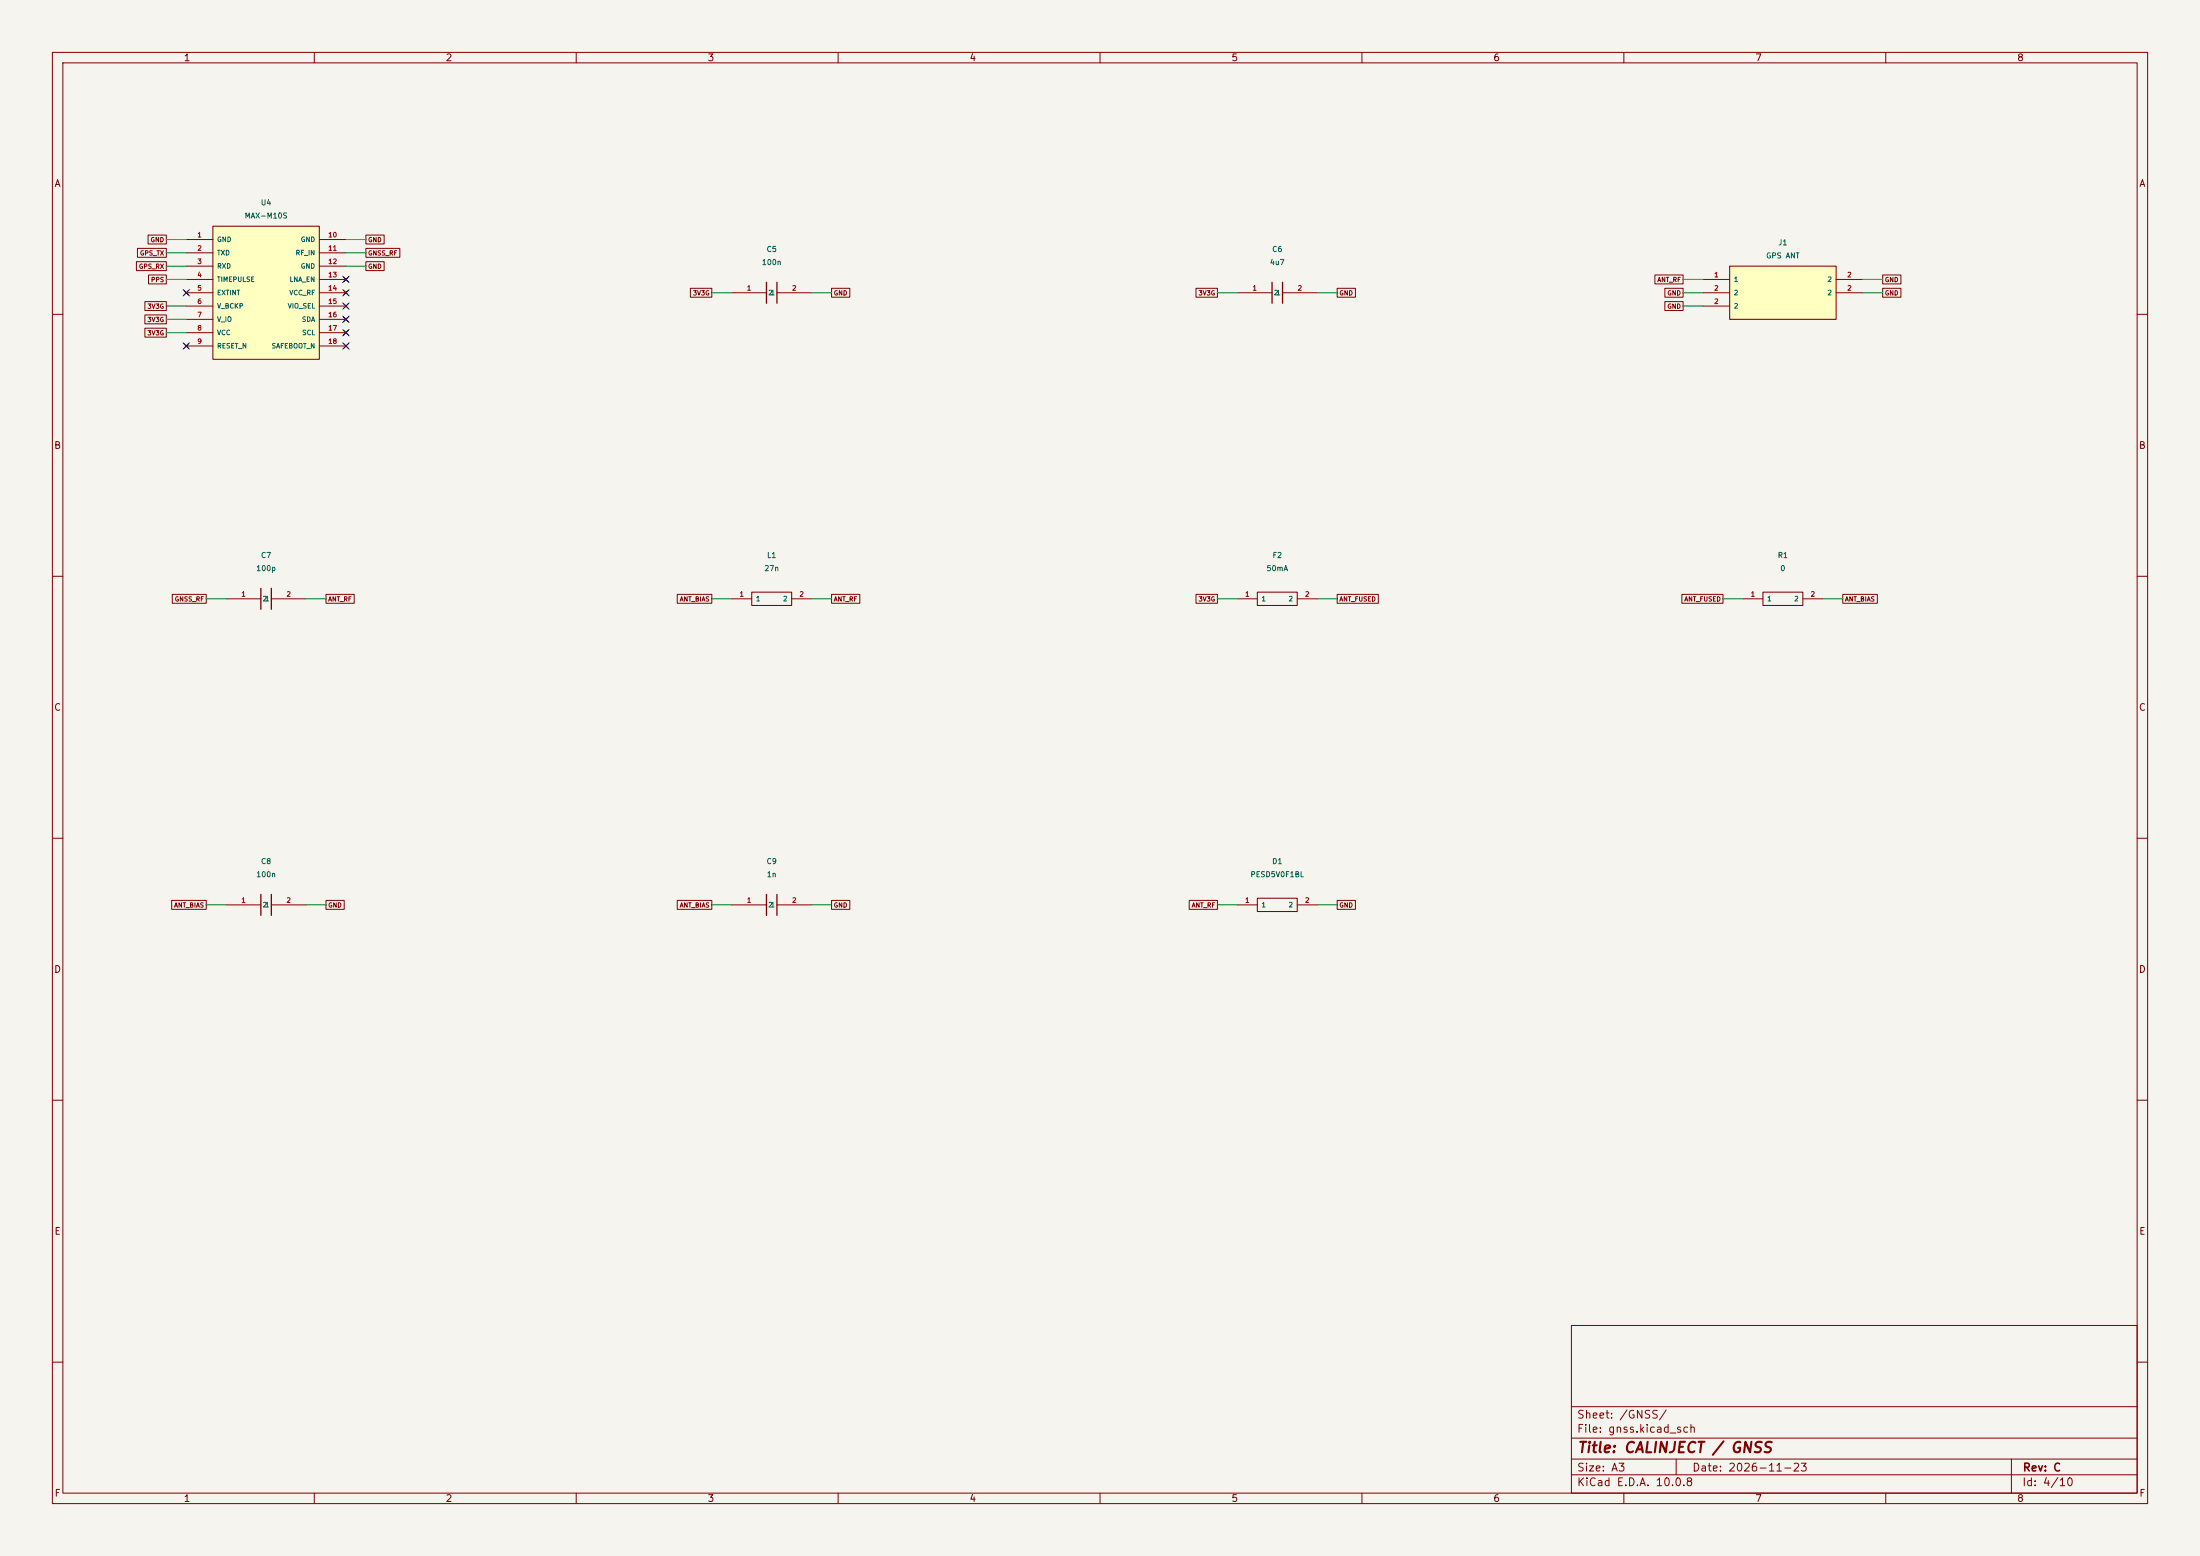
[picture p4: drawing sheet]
(kicad_sch (version 20250114) (generator "eeschema") (paper "A3") (title_block (title "CALINJECT / GNSS") (date "2026-11-23") (rev "C"))
(lib_symbols (symbol "Calinject:U4" (pin_names (offset 0.7)) (in_bom yes) (on_board yes)
(property "Reference" "U" (at 0 15.239999999999998 0) (effects (font (size 1.0 1.0))))
(property "Value" "MAX-M10S" (at 0 17.78 0) (effects (font (size 1.0 1.0))))
(symbol "U4_0_1" (rectangle (start -10.16 -12.7) (end 10.16 12.7) (stroke (width 0.2) (type default)) (fill (type background))))
(symbol "U4_1_1"
(pin power_in line (at -15.24 10.16 0) (length 5.08) (name "GND" (effects (font (size .9 .9)))) (number "1" (effects (font (size .9 .9)))))
(pin output line (at -15.24 7.62 0) (length 5.08) (name "TXD" (effects (font (size .9 .9)))) (number "2" (effects (font (size .9 .9)))))
(pin input line (at -15.24 5.08 0) (length 5.08) (name "RXD" (effects (font (size .9 .9)))) (number "3" (effects (font (size .9 .9)))))
(pin output line (at -15.24 2.54 0) (length 5.08) (name "TIMEPULSE" (effects (font (size .9 .9)))) (number "4" (effects (font (size .9 .9)))))
(pin no_connect line (at -15.24 0.0 0) (length 5.08) (name "EXTINT" (effects (font (size .9 .9)))) (number "5" (effects (font (size .9 .9)))))
(pin power_in line (at -15.24 -2.539999999999999 0) (length 5.08) (name "V_BCKP" (effects (font (size .9 .9)))) (number "6" (effects (font (size .9 .9)))))
(pin power_in line (at -15.24 -5.08 0) (length 5.08) (name "V_IO" (effects (font (size .9 .9)))) (number "7" (effects (font (size .9 .9)))))
(pin power_in line (at -15.24 -7.620000000000001 0) (length 5.08) (name "VCC" (effects (font (size .9 .9)))) (number "8" (effects (font (size .9 .9)))))
(pin no_connect line (at -15.24 -10.16 0) (length 5.08) (name "RESET_N" (effects (font (size .9 .9)))) (number "9" (effects (font (size .9 .9)))))
(pin power_in line (at 15.24 10.16 180) (length 5.08) (name "GND" (effects (font (size .9 .9)))) (number "10" (effects (font (size .9 .9)))))
(pin passive line (at 15.24 7.62 180) (length 5.08) (name "RF_IN" (effects (font (size .9 .9)))) (number "11" (effects (font (size .9 .9)))))
(pin power_in line (at 15.24 5.08 180) (length 5.08) (name "GND" (effects (font (size .9 .9)))) (number "12" (effects (font (size .9 .9)))))
(pin no_connect line (at 15.24 2.54 180) (length 5.08) (name "LNA_EN" (effects (font (size .9 .9)))) (number "13" (effects (font (size .9 .9)))))
(pin no_connect line (at 15.24 0.0 180) (length 5.08) (name "VCC_RF" (effects (font (size .9 .9)))) (number "14" (effects (font (size .9 .9)))))
(pin no_connect line (at 15.24 -2.539999999999999 180) (length 5.08) (name "VIO_SEL" (effects (font (size .9 .9)))) (number "15" (effects (font (size .9 .9)))))
(pin no_connect line (at 15.24 -5.08 180) (length 5.08) (name "SDA" (effects (font (size .9 .9)))) (number "16" (effects (font (size .9 .9)))))
(pin no_connect line (at 15.24 -7.620000000000001 180) (length 5.08) (name "SCL" (effects (font (size .9 .9)))) (number "17" (effects (font (size .9 .9)))))
(pin no_connect line (at 15.24 -10.16 180) (length 5.08) (name "SAFEBOOT_N" (effects (font (size .9 .9)))) (number "18" (effects (font (size .9 .9)))))))
(symbol "Calinject:C5" (pin_names (offset 0.7)) (in_bom yes) (on_board yes)
(property "Reference" "C" (at 0 6.35 0) (effects (font (size 1.0 1.0))))
(property "Value" "100n" (at 0 8.89 0) (effects (font (size 1.0 1.0))))
(symbol "C5_0_1" (polyline (pts (xy -1 -2) (xy -1 2)) (stroke (width 0.25) (type default)) (fill (type none))) (polyline (pts (xy 1 -2) (xy 1 2)) (stroke (width 0.25) (type default)) (fill (type none))))
(symbol "C5_1_1"
(pin passive line (at -7.62 0 0) (length 6.62) (name "1" (effects (font (size .9 .9)))) (number "1" (effects (font (size .9 .9)))))
(pin passive line (at 7.62 0 180) (length 6.62) (name "2" (effects (font (size .9 .9)))) (number "2" (effects (font (size .9 .9)))))))
(symbol "Calinject:C6" (pin_names (offset 0.7)) (in_bom yes) (on_board yes)
(property "Reference" "C" (at 0 6.35 0) (effects (font (size 1.0 1.0))))
(property "Value" "4u7" (at 0 8.89 0) (effects (font (size 1.0 1.0))))
(symbol "C6_0_1" (polyline (pts (xy -1 -2) (xy -1 2)) (stroke (width 0.25) (type default)) (fill (type none))) (polyline (pts (xy 1 -2) (xy 1 2)) (stroke (width 0.25) (type default)) (fill (type none))))
(symbol "C6_1_1"
(pin passive line (at -7.62 0 0) (length 6.62) (name "1" (effects (font (size .9 .9)))) (number "1" (effects (font (size .9 .9)))))
(pin passive line (at 7.62 0 180) (length 6.62) (name "2" (effects (font (size .9 .9)))) (number "2" (effects (font (size .9 .9)))))))
(symbol "Calinject:J1" (pin_names (offset 0.7)) (in_bom yes) (on_board yes)
(property "Reference" "J" (at 0 7.62 0) (effects (font (size 1.0 1.0))))
(property "Value" "GPS ANT" (at 0 10.16 0) (effects (font (size 1.0 1.0))))
(symbol "J1_0_1" (rectangle (start -10.16 -5.08) (end 10.16 5.08) (stroke (width 0.2) (type default)) (fill (type background))))
(symbol "J1_1_1"
(pin passive line (at -15.24 2.54 0) (length 5.08) (name "1" (effects (font (size .9 .9)))) (number "1" (effects (font (size .9 .9)))))
(pin passive line (at -15.24 0.0 0) (length 5.08) (name "2" (effects (font (size .9 .9)))) (number "2" (effects (font (size .9 .9)))))
(pin passive line (at -15.24 -2.54 0) (length 5.08) (name "2" (effects (font (size .9 .9)))) (number "2" (effects (font (size .9 .9)))))
(pin passive line (at 15.24 2.54 180) (length 5.08) (name "2" (effects (font (size .9 .9)))) (number "2" (effects (font (size .9 .9)))))
(pin passive line (at 15.24 0.0 180) (length 5.08) (name "2" (effects (font (size .9 .9)))) (number "2" (effects (font (size .9 .9)))))))
(symbol "Calinject:C7" (pin_names (offset 0.7)) (in_bom yes) (on_board yes)
(property "Reference" "C" (at 0 6.35 0) (effects (font (size 1.0 1.0))))
(property "Value" "100p" (at 0 8.89 0) (effects (font (size 1.0 1.0))))
(symbol "C7_0_1" (polyline (pts (xy -1 -2) (xy -1 2)) (stroke (width 0.25) (type default)) (fill (type none))) (polyline (pts (xy 1 -2) (xy 1 2)) (stroke (width 0.25) (type default)) (fill (type none))))
(symbol "C7_1_1"
(pin passive line (at -7.62 0 0) (length 6.62) (name "1" (effects (font (size .9 .9)))) (number "1" (effects (font (size .9 .9)))))
(pin passive line (at 7.62 0 180) (length 6.62) (name "2" (effects (font (size .9 .9)))) (number "2" (effects (font (size .9 .9)))))))
(symbol "Calinject:L1" (pin_names (offset 0.7)) (in_bom yes) (on_board yes)
(property "Reference" "L" (at 0 6.35 0) (effects (font (size 1.0 1.0))))
(property "Value" "27n" (at 0 8.89 0) (effects (font (size 1.0 1.0))))
(symbol "L1_0_1" (rectangle (start -3.81 -1.27) (end 3.81 1.27) (stroke (width 0.2) (type default)) (fill (type none))))
(symbol "L1_1_1"
(pin passive line (at -7.62 0 0) (length 3.81) (name "1" (effects (font (size .9 .9)))) (number "1" (effects (font (size .9 .9)))))
(pin passive line (at 7.62 0 180) (length 3.81) (name "2" (effects (font (size .9 .9)))) (number "2" (effects (font (size .9 .9)))))))
(symbol "Calinject:F2" (pin_names (offset 0.7)) (in_bom yes) (on_board yes)
(property "Reference" "F" (at 0 6.35 0) (effects (font (size 1.0 1.0))))
(property "Value" "50mA" (at 0 8.89 0) (effects (font (size 1.0 1.0))))
(symbol "F2_0_1" (rectangle (start -3.81 -1.27) (end 3.81 1.27) (stroke (width 0.2) (type default)) (fill (type none))))
(symbol "F2_1_1"
(pin passive line (at -7.62 0 0) (length 3.81) (name "1" (effects (font (size .9 .9)))) (number "1" (effects (font (size .9 .9)))))
(pin passive line (at 7.62 0 180) (length 3.81) (name "2" (effects (font (size .9 .9)))) (number "2" (effects (font (size .9 .9)))))))
(symbol "Calinject:R1" (pin_names (offset 0.7)) (in_bom yes) (on_board yes)
(property "Reference" "R" (at 0 6.35 0) (effects (font (size 1.0 1.0))))
(property "Value" "0" (at 0 8.89 0) (effects (font (size 1.0 1.0))))
(symbol "R1_0_1" (rectangle (start -3.81 -1.27) (end 3.81 1.27) (stroke (width 0.2) (type default)) (fill (type none))))
(symbol "R1_1_1"
(pin passive line (at -7.62 0 0) (length 3.81) (name "1" (effects (font (size .9 .9)))) (number "1" (effects (font (size .9 .9)))))
(pin passive line (at 7.62 0 180) (length 3.81) (name "2" (effects (font (size .9 .9)))) (number "2" (effects (font (size .9 .9)))))))
(symbol "Calinject:C8" (pin_names (offset 0.7)) (in_bom yes) (on_board yes)
(property "Reference" "C" (at 0 6.35 0) (effects (font (size 1.0 1.0))))
(property "Value" "100n" (at 0 8.89 0) (effects (font (size 1.0 1.0))))
(symbol "C8_0_1" (polyline (pts (xy -1 -2) (xy -1 2)) (stroke (width 0.25) (type default)) (fill (type none))) (polyline (pts (xy 1 -2) (xy 1 2)) (stroke (width 0.25) (type default)) (fill (type none))))
(symbol "C8_1_1"
(pin passive line (at -7.62 0 0) (length 6.62) (name "1" (effects (font (size .9 .9)))) (number "1" (effects (font (size .9 .9)))))
(pin passive line (at 7.62 0 180) (length 6.62) (name "2" (effects (font (size .9 .9)))) (number "2" (effects (font (size .9 .9)))))))
(symbol "Calinject:C9" (pin_names (offset 0.7)) (in_bom yes) (on_board yes)
(property "Reference" "C" (at 0 6.35 0) (effects (font (size 1.0 1.0))))
(property "Value" "1n" (at 0 8.89 0) (effects (font (size 1.0 1.0))))
(symbol "C9_0_1" (polyline (pts (xy -1 -2) (xy -1 2)) (stroke (width 0.25) (type default)) (fill (type none))) (polyline (pts (xy 1 -2) (xy 1 2)) (stroke (width 0.25) (type default)) (fill (type none))))
(symbol "C9_1_1"
(pin passive line (at -7.62 0 0) (length 6.62) (name "1" (effects (font (size .9 .9)))) (number "1" (effects (font (size .9 .9)))))
(pin passive line (at 7.62 0 180) (length 6.62) (name "2" (effects (font (size .9 .9)))) (number "2" (effects (font (size .9 .9)))))))
(symbol "Calinject:D1" (pin_names (offset 0.7)) (in_bom yes) (on_board yes)
(property "Reference" "D" (at 0 6.35 0) (effects (font (size 1.0 1.0))))
(property "Value" "PESD5V0F1BL" (at 0 8.89 0) (effects (font (size 1.0 1.0))))
(symbol "D1_0_1" (rectangle (start -3.81 -1.27) (end 3.81 1.27) (stroke (width 0.2) (type default)) (fill (type none))))
(symbol "D1_1_1"
(pin passive line (at -7.62 0 0) (length 3.81) (name "1" (effects (font (size .9 .9)))) (number "1" (effects (font (size .9 .9)))))
(pin passive line (at 7.62 0 180) (length 3.81) (name "2" (effects (font (size .9 .9)))) (number "2" (effects (font (size .9 .9))))))))
(symbol (lib_id "Calinject:U4") (at 50.8 55.88 0) (unit 1) (in_bom yes) (on_board yes) (dnp no)
(property "Reference" "U4" (at 50.8 38.68000000000001 0) (effects (font (size 1 1))))
(property "Value" "MAX-M10S" (at 50.8 41.18000000000001 0) (effects (font (size 1 1))))
(property "Footprint" "Calinject:MAX_M10S_U4" (at 50.8 70.58 0) (effects (font (size 1 1)) (hide yes)))
(pin "1")
(pin "2")
(pin "3")
(pin "4")
(pin "5")
(pin "6")
(pin "7")
(pin "8")
(pin "9")
(pin "10")
(pin "11")
(pin "12")
(pin "13")
(pin "14")
(pin "15")
(pin "16")
(pin "17")
(pin "18"))
(wire (pts (xy 35.559999999999995 45.72) (xy 31.749999999999996 45.72)) (stroke (width 0) (type default)))
(global_label "GND" (shape passive) (at 31.749999999999996 45.72 0) (effects (font (size .85 .85)) (justify right)))
(wire (pts (xy 35.559999999999995 48.260000000000005) (xy 31.749999999999996 48.260000000000005)) (stroke (width 0) (type default)))
(global_label "GPS_TX" (shape passive) (at 31.749999999999996 48.260000000000005 0) (effects (font (size .85 .85)) (justify right)))
(wire (pts (xy 35.559999999999995 50.800000000000004) (xy 31.749999999999996 50.800000000000004)) (stroke (width 0) (type default)))
(global_label "GPS_RX" (shape passive) (at 31.749999999999996 50.800000000000004 0) (effects (font (size .85 .85)) (justify right)))
(wire (pts (xy 35.559999999999995 53.34) (xy 31.749999999999996 53.34)) (stroke (width 0) (type default)))
(global_label "PPS" (shape passive) (at 31.749999999999996 53.34 0) (effects (font (size .85 .85)) (justify right)))
(no_connect (at 35.559999999999995 55.88))
(wire (pts (xy 35.559999999999995 58.42) (xy 31.749999999999996 58.42)) (stroke (width 0) (type default)))
(global_label "3V3G" (shape passive) (at 31.749999999999996 58.42 0) (effects (font (size .85 .85)) (justify right)))
(wire (pts (xy 35.559999999999995 60.96) (xy 31.749999999999996 60.96)) (stroke (width 0) (type default)))
(global_label "3V3G" (shape passive) (at 31.749999999999996 60.96 0) (effects (font (size .85 .85)) (justify right)))
(wire (pts (xy 35.559999999999995 63.5) (xy 31.749999999999996 63.5)) (stroke (width 0) (type default)))
(global_label "3V3G" (shape passive) (at 31.749999999999996 63.5 0) (effects (font (size .85 .85)) (justify right)))
(no_connect (at 35.559999999999995 66.04))
(wire (pts (xy 66.03999999999999 45.72) (xy 69.85 45.72)) (stroke (width 0) (type default)))
(global_label "GND" (shape passive) (at 69.85 45.72 180) (effects (font (size .85 .85)) (justify left)))
(wire (pts (xy 66.03999999999999 48.260000000000005) (xy 69.85 48.260000000000005)) (stroke (width 0) (type default)))
(global_label "GNSS_RF" (shape passive) (at 69.85 48.260000000000005 180) (effects (font (size .85 .85)) (justify left)))
(wire (pts (xy 66.03999999999999 50.800000000000004) (xy 69.85 50.800000000000004)) (stroke (width 0) (type default)))
(global_label "GND" (shape passive) (at 69.85 50.800000000000004 180) (effects (font (size .85 .85)) (justify left)))
(no_connect (at 66.03999999999999 53.34))
(no_connect (at 66.03999999999999 55.88))
(no_connect (at 66.03999999999999 58.42))
(no_connect (at 66.03999999999999 60.96))
(no_connect (at 66.03999999999999 63.5))
(no_connect (at 66.03999999999999 66.04))
(symbol (lib_id "Calinject:C5") (at 147.32 55.88 0) (unit 1) (in_bom yes) (on_board yes) (dnp no)
(property "Reference" "C5" (at 147.32 47.57 0) (effects (font (size 1 1))))
(property "Value" "100n" (at 147.32 50.07 0) (effects (font (size 1 1))))
(property "Footprint" "Calinject:C_0603_C5" (at 147.32 61.690000000000005 0) (effects (font (size 1 1)) (hide yes)))
(pin "1")
(pin "2"))
(wire (pts (xy 139.7 55.88) (xy 135.89 55.88)) (stroke (width 0) (type default)))
(global_label "3V3G" (shape passive) (at 135.89 55.88 0) (effects (font (size .85 .85)) (justify right)))
(wire (pts (xy 154.94 55.88) (xy 158.75 55.88)) (stroke (width 0) (type default)))
(global_label "GND" (shape passive) (at 158.75 55.88 180) (effects (font (size .85 .85)) (justify left)))
(symbol (lib_id "Calinject:C6") (at 243.83999999999997 55.88 0) (unit 1) (in_bom yes) (on_board yes) (dnp no)
(property "Reference" "C6" (at 243.83999999999997 47.57 0) (effects (font (size 1 1))))
(property "Value" "4u7" (at 243.83999999999997 50.07 0) (effects (font (size 1 1))))
(property "Footprint" "Calinject:C_0603_C6" (at 243.83999999999997 61.690000000000005 0) (effects (font (size 1 1)) (hide yes)))
(pin "1")
(pin "2"))
(wire (pts (xy 236.21999999999997 55.88) (xy 232.40999999999997 55.88)) (stroke (width 0) (type default)))
(global_label "3V3G" (shape passive) (at 232.40999999999997 55.88 0) (effects (font (size .85 .85)) (justify right)))
(wire (pts (xy 251.45999999999998 55.88) (xy 255.26999999999998 55.88)) (stroke (width 0) (type default)))
(global_label "GND" (shape passive) (at 255.26999999999998 55.88 180) (effects (font (size .85 .85)) (justify left)))
(symbol (lib_id "Calinject:J1") (at 340.36 55.88 0) (unit 1) (in_bom yes) (on_board yes) (dnp no)
(property "Reference" "J1" (at 340.36 46.300000000000004 0) (effects (font (size 1 1))))
(property "Value" "GPS ANT" (at 340.36 48.800000000000004 0) (effects (font (size 1 1))))
(property "Footprint" "Calinject:SMA_KWE_RA_J1" (at 340.36 62.96 0) (effects (font (size 1 1)) (hide yes)))
(pin "1")
(pin "2")
(pin "2")
(pin "2")
(pin "2"))
(wire (pts (xy 325.12 53.34) (xy 321.31 53.34)) (stroke (width 0) (type default)))
(global_label "ANT_RF" (shape passive) (at 321.31 53.34 0) (effects (font (size .85 .85)) (justify right)))
(wire (pts (xy 325.12 55.88) (xy 321.31 55.88)) (stroke (width 0) (type default)))
(global_label "GND" (shape passive) (at 321.31 55.88 0) (effects (font (size .85 .85)) (justify right)))
(wire (pts (xy 325.12 58.42) (xy 321.31 58.42)) (stroke (width 0) (type default)))
(global_label "GND" (shape passive) (at 321.31 58.42 0) (effects (font (size .85 .85)) (justify right)))
(wire (pts (xy 355.6 53.34) (xy 359.41 53.34)) (stroke (width 0) (type default)))
(global_label "GND" (shape passive) (at 359.41 53.34 180) (effects (font (size .85 .85)) (justify left)))
(wire (pts (xy 355.6 55.88) (xy 359.41 55.88)) (stroke (width 0) (type default)))
(global_label "GND" (shape passive) (at 359.41 55.88 180) (effects (font (size .85 .85)) (justify left)))
(symbol (lib_id "Calinject:C7") (at 50.8 114.30000000000001 0) (unit 1) (in_bom yes) (on_board yes) (dnp no)
(property "Reference" "C7" (at 50.8 105.99000000000001 0) (effects (font (size 1 1))))
(property "Value" "100p" (at 50.8 108.49000000000001 0) (effects (font (size 1 1))))
(property "Footprint" "Calinject:C_0402_C7" (at 50.8 120.11000000000001 0) (effects (font (size 1 1)) (hide yes)))
(pin "1")
(pin "2"))
(wire (pts (xy 43.18 114.30000000000001) (xy 39.37 114.30000000000001)) (stroke (width 0) (type default)))
(global_label "GNSS_RF" (shape passive) (at 39.37 114.30000000000001 0) (effects (font (size .85 .85)) (justify right)))
(wire (pts (xy 58.419999999999995 114.30000000000001) (xy 62.23 114.30000000000001)) (stroke (width 0) (type default)))
(global_label "ANT_RF" (shape passive) (at 62.23 114.30000000000001 180) (effects (font (size .85 .85)) (justify left)))
(symbol (lib_id "Calinject:L1") (at 147.32 114.30000000000001 0) (unit 1) (in_bom yes) (on_board yes) (dnp no)
(property "Reference" "L1" (at 147.32 105.99000000000001 0) (effects (font (size 1 1))))
(property "Value" "27n" (at 147.32 108.49000000000001 0) (effects (font (size 1 1))))
(property "Footprint" "Calinject:L_0402_L1" (at 147.32 120.11000000000001 0) (effects (font (size 1 1)) (hide yes)))
(pin "1")
(pin "2"))
(wire (pts (xy 139.7 114.30000000000001) (xy 135.89 114.30000000000001)) (stroke (width 0) (type default)))
(global_label "ANT_BIAS" (shape passive) (at 135.89 114.30000000000001 0) (effects (font (size .85 .85)) (justify right)))
(wire (pts (xy 154.94 114.30000000000001) (xy 158.75 114.30000000000001)) (stroke (width 0) (type default)))
(global_label "ANT_RF" (shape passive) (at 158.75 114.30000000000001 180) (effects (font (size .85 .85)) (justify left)))
(symbol (lib_id "Calinject:F2") (at 243.83999999999997 114.30000000000001 0) (unit 1) (in_bom yes) (on_board yes) (dnp no)
(property "Reference" "F2" (at 243.83999999999997 105.99000000000001 0) (effects (font (size 1 1))))
(property "Value" "50mA" (at 243.83999999999997 108.49000000000001 0) (effects (font (size 1 1))))
(property "Footprint" "Calinject:F_1206_F2" (at 243.83999999999997 120.11000000000001 0) (effects (font (size 1 1)) (hide yes)))
(pin "1")
(pin "2"))
(wire (pts (xy 236.21999999999997 114.30000000000001) (xy 232.40999999999997 114.30000000000001)) (stroke (width 0) (type default)))
(global_label "3V3G" (shape passive) (at 232.40999999999997 114.30000000000001 0) (effects (font (size .85 .85)) (justify right)))
(wire (pts (xy 251.45999999999998 114.30000000000001) (xy 255.26999999999998 114.30000000000001)) (stroke (width 0) (type default)))
(global_label "ANT_FUSED" (shape passive) (at 255.26999999999998 114.30000000000001 180) (effects (font (size .85 .85)) (justify left)))
(symbol (lib_id "Calinject:R1") (at 340.36 114.30000000000001 0) (unit 1) (in_bom yes) (on_board yes) (dnp no)
(property "Reference" "R1" (at 340.36 105.99000000000001 0) (effects (font (size 1 1))))
(property "Value" "0" (at 340.36 108.49000000000001 0) (effects (font (size 1 1))))
(property "Footprint" "Calinject:R_0603_R1" (at 340.36 120.11000000000001 0) (effects (font (size 1 1)) (hide yes)))
(pin "1")
(pin "2"))
(wire (pts (xy 332.74 114.30000000000001) (xy 328.93 114.30000000000001)) (stroke (width 0) (type default)))
(global_label "ANT_FUSED" (shape passive) (at 328.93 114.30000000000001 0) (effects (font (size .85 .85)) (justify right)))
(wire (pts (xy 347.98 114.30000000000001) (xy 351.79 114.30000000000001)) (stroke (width 0) (type default)))
(global_label "ANT_BIAS" (shape passive) (at 351.79 114.30000000000001 180) (effects (font (size .85 .85)) (justify left)))
(symbol (lib_id "Calinject:C8") (at 50.8 172.72 0) (unit 1) (in_bom yes) (on_board yes) (dnp no)
(property "Reference" "C8" (at 50.8 164.41 0) (effects (font (size 1 1))))
(property "Value" "100n" (at 50.8 166.91 0) (effects (font (size 1 1))))
(property "Footprint" "Calinject:C_0603_C8" (at 50.8 178.53 0) (effects (font (size 1 1)) (hide yes)))
(pin "1")
(pin "2"))
(wire (pts (xy 43.18 172.72) (xy 39.37 172.72)) (stroke (width 0) (type default)))
(global_label "ANT_BIAS" (shape passive) (at 39.37 172.72 0) (effects (font (size .85 .85)) (justify right)))
(wire (pts (xy 58.419999999999995 172.72) (xy 62.23 172.72)) (stroke (width 0) (type default)))
(global_label "GND" (shape passive) (at 62.23 172.72 180) (effects (font (size .85 .85)) (justify left)))
(symbol (lib_id "Calinject:C9") (at 147.32 172.72 0) (unit 1) (in_bom yes) (on_board yes) (dnp no)
(property "Reference" "C9" (at 147.32 164.41 0) (effects (font (size 1 1))))
(property "Value" "1n" (at 147.32 166.91 0) (effects (font (size 1 1))))
(property "Footprint" "Calinject:C_0603_C9" (at 147.32 178.53 0) (effects (font (size 1 1)) (hide yes)))
(pin "1")
(pin "2"))
(wire (pts (xy 139.7 172.72) (xy 135.89 172.72)) (stroke (width 0) (type default)))
(global_label "ANT_BIAS" (shape passive) (at 135.89 172.72 0) (effects (font (size .85 .85)) (justify right)))
(wire (pts (xy 154.94 172.72) (xy 158.75 172.72)) (stroke (width 0) (type default)))
(global_label "GND" (shape passive) (at 158.75 172.72 180) (effects (font (size .85 .85)) (justify left)))
(symbol (lib_id "Calinject:D1") (at 243.83999999999997 172.72 0) (unit 1) (in_bom yes) (on_board yes) (dnp no)
(property "Reference" "D1" (at 243.83999999999997 164.41 0) (effects (font (size 1 1))))
(property "Value" "PESD5V0F1BL" (at 243.83999999999997 166.91 0) (effects (font (size 1 1))))
(property "Footprint" "Calinject:DFN1006_2_D1" (at 243.83999999999997 178.53 0) (effects (font (size 1 1)) (hide yes)))
(pin "1")
(pin "2"))
(wire (pts (xy 236.21999999999997 172.72) (xy 232.40999999999997 172.72)) (stroke (width 0) (type default)))
(global_label "ANT_RF" (shape passive) (at 232.40999999999997 172.72 0) (effects (font (size .85 .85)) (justify right)))
(wire (pts (xy 251.45999999999998 172.72) (xy 255.26999999999998 172.72)) (stroke (width 0) (type default)))
(global_label "GND" (shape passive) (at 255.26999999999998 172.72 180) (effects (font (size .85 .85)) (justify left))))
